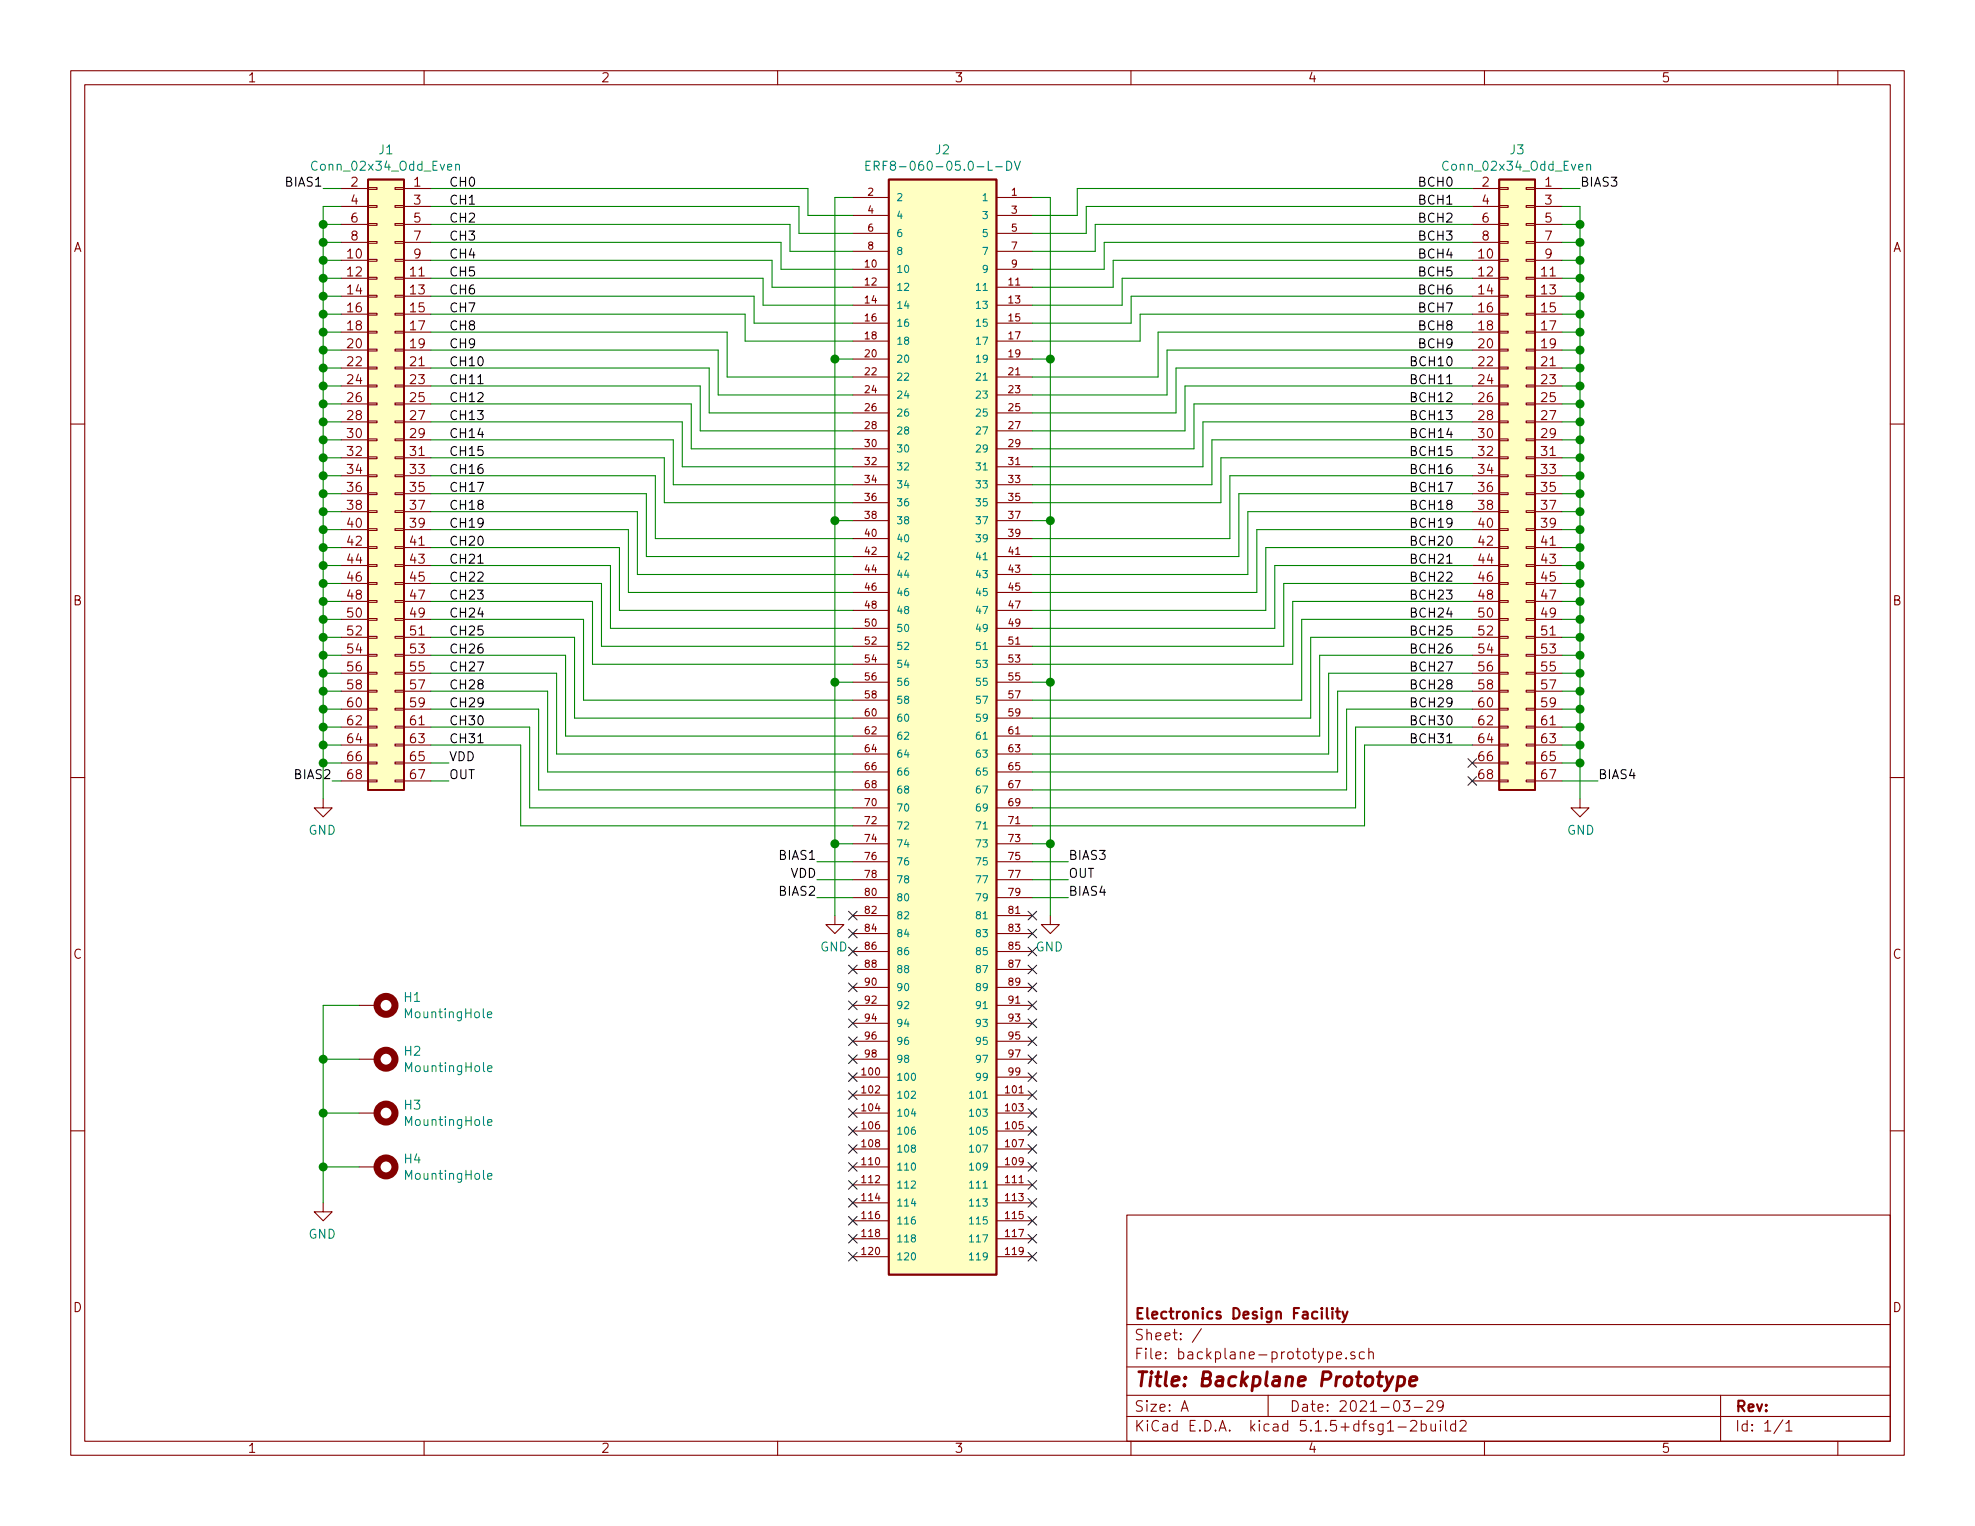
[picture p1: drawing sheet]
EESchema Schematic File Version 4
EELAYER 30 0
EELAYER END
$Descr A 11000 8500
encoding utf-8
Sheet 1 1
Title "Backplane Prototype"
Date "2021-03-29"
Rev ""
Comp "Electronics Design Facility"
Comment1 ""
Comment2 ""
Comment3 ""
Comment4 ""
$EndDescr
Wire Wire Line
	1900 1150 1800 1150
Wire Wire Line
	1800 1150 1800 1250
Wire Wire Line
	1900 1450 1800 1450
Wire Wire Line
	1900 1550 1800 1550
Wire Wire Line
	1900 1650 1800 1650
Wire Wire Line
	1900 1750 1800 1750
Wire Wire Line
	1900 1850 1800 1850
Wire Wire Line
	1900 1950 1800 1950
Wire Wire Line
	1900 2050 1800 2050
Wire Wire Line
	1900 2150 1800 2150
Wire Wire Line
	1900 2250 1800 2250
Wire Wire Line
	1900 2350 1800 2350
Wire Wire Line
	1900 2450 1800 2450
Wire Wire Line
	1900 2550 1800 2550
Wire Wire Line
	1900 2650 1800 2650
Wire Wire Line
	1900 2750 1800 2750
Wire Wire Line
	1900 1250 1800 1250
Wire Wire Line
	1900 1350 1800 1350
Wire Wire Line
	1900 3050 1800 3050
Wire Wire Line
	1900 3150 1800 3150
Wire Wire Line
	1900 3250 1800 3250
Wire Wire Line
	1900 3350 1800 3350
Wire Wire Line
	1900 3450 1800 3450
Wire Wire Line
	1900 3550 1800 3550
Wire Wire Line
	1900 3650 1800 3650
Wire Wire Line
	1900 3750 1800 3750
Wire Wire Line
	1900 3850 1800 3850
Wire Wire Line
	1900 3950 1800 3950
Wire Wire Line
	1900 4050 1800 4050
Wire Wire Line
	1900 4150 1800 4150
Wire Wire Line
	1900 4250 1800 4250
Wire Wire Line
	1900 2850 1800 2850
Wire Wire Line
	1900 2950 1800 2950
Connection ~ 1800 1250
Wire Wire Line
	1800 1250 1800 1350
Connection ~ 1800 1350
Wire Wire Line
	1800 1350 1800 1450
Connection ~ 1800 1450
Wire Wire Line
	1800 1450 1800 1550
Connection ~ 1800 1550
Wire Wire Line
	1800 1550 1800 1650
Connection ~ 1800 1650
Wire Wire Line
	1800 1650 1800 1750
Connection ~ 1800 1750
Wire Wire Line
	1800 1750 1800 1850
Connection ~ 1800 1850
Wire Wire Line
	1800 1850 1800 1950
Connection ~ 1800 1950
Wire Wire Line
	1800 1950 1800 2050
Connection ~ 1800 2050
Wire Wire Line
	1800 2050 1800 2150
Connection ~ 1800 2150
Wire Wire Line
	1800 2150 1800 2250
Connection ~ 1800 2250
Wire Wire Line
	1800 2250 1800 2350
Connection ~ 1800 2350
Wire Wire Line
	1800 2350 1800 2450
Connection ~ 1800 2450
Wire Wire Line
	1800 2450 1800 2550
Connection ~ 1800 2550
Wire Wire Line
	1800 2550 1800 2650
Connection ~ 1800 2650
Wire Wire Line
	1800 2650 1800 2750
Connection ~ 1800 2750
Wire Wire Line
	1800 2750 1800 2850
Connection ~ 1800 2850
Wire Wire Line
	1800 2850 1800 2950
Connection ~ 1800 2950
Wire Wire Line
	1800 2950 1800 3050
Connection ~ 1800 3050
Wire Wire Line
	1800 3050 1800 3150
Connection ~ 1800 3150
Wire Wire Line
	1800 3150 1800 3250
Connection ~ 1800 3250
Wire Wire Line
	1800 3250 1800 3350
Connection ~ 1800 3350
Wire Wire Line
	1800 3350 1800 3450
Connection ~ 1800 3450
Wire Wire Line
	1800 3450 1800 3550
Connection ~ 1800 3550
Wire Wire Line
	1800 3550 1800 3650
Connection ~ 1800 3650
Wire Wire Line
	1800 3650 1800 3750
Connection ~ 1800 3750
Wire Wire Line
	1800 3750 1800 3850
Connection ~ 1800 3850
Wire Wire Line
	1800 3850 1800 3950
Connection ~ 1800 3950
Wire Wire Line
	1800 3950 1800 4050
Connection ~ 1800 4050
Wire Wire Line
	1800 4050 1800 4150
Connection ~ 1800 4150
Wire Wire Line
	1800 4150 1800 4250
Connection ~ 1800 4250
Wire Wire Line
	1800 4250 1800 4450
$Comp
L backplane-prototype-rescue:GND-power #PWR01
U 1 1
P 1800 4450
F 0 "#PWR01" H 1800 4200 50  0001 C CNN
F 1 "GND" H 1805 4277 50  0000 C CNN
F 2 "" H 1800 4450 50  0001 C CNN
F 3 "" H 1800 4450 50  0001 C CNN
	1    1800 4450
	-1   0    0    -1  
$EndComp
Wire Wire Line
	1900 1050 1800 1050
Wire Wire Line
	1900 4350 1850 4350
Text Label 1800 1050 2    50   ~ 0
BIAS1
Text Label 1850 4350 2    50   ~ 0
BIAS2
Text Label 2500 1050 0    50   ~ 0
CH0
Text Label 2500 1150 0    50   ~ 0
CH1
Text Label 2500 1250 0    50   ~ 0
CH2
Text Label 2500 1350 0    50   ~ 0
CH3
Text Label 2500 1450 0    50   ~ 0
CH4
Text Label 2500 1550 0    50   ~ 0
CH5
Text Label 2500 1650 0    50   ~ 0
CH6
Text Label 2500 1750 0    50   ~ 0
CH7
Text Label 2500 1850 0    50   ~ 0
CH8
Text Label 2500 1950 0    50   ~ 0
CH9
Text Label 2500 2050 0    50   ~ 0
CH10
Text Label 2500 2150 0    50   ~ 0
CH11
Text Label 2500 2250 0    50   ~ 0
CH12
Text Label 2500 2350 0    50   ~ 0
CH13
Text Label 2500 2450 0    50   ~ 0
CH14
Text Label 2500 2550 0    50   ~ 0
CH15
Text Label 2500 2650 0    50   ~ 0
CH16
Text Label 2500 2750 0    50   ~ 0
CH17
Text Label 2500 2850 0    50   ~ 0
CH18
Text Label 2500 2950 0    50   ~ 0
CH19
Text Label 2500 3050 0    50   ~ 0
CH20
Text Label 2500 3150 0    50   ~ 0
CH21
Text Label 2500 3250 0    50   ~ 0
CH22
Text Label 2500 3350 0    50   ~ 0
CH23
Text Label 2500 3450 0    50   ~ 0
CH24
Text Label 2500 3550 0    50   ~ 0
CH25
Text Label 2500 3650 0    50   ~ 0
CH26
Text Label 2500 3750 0    50   ~ 0
CH27
Text Label 2500 3850 0    50   ~ 0
CH28
Text Label 2500 3950 0    50   ~ 0
CH29
Text Label 2500 4050 0    50   ~ 0
CH30
Text Label 2500 4150 0    50   ~ 0
CH31
Text Label 2500 4250 0    50   ~ 0
VDD
Text Label 2500 4350 0    50   ~ 0
OUT
Text Label 8100 4150 2    50   ~ 0
BCH31
Text Label 8100 4050 2    50   ~ 0
BCH30
Text Label 8100 3950 2    50   ~ 0
BCH29
Text Label 8100 3850 2    50   ~ 0
BCH28
Text Label 8100 3750 2    50   ~ 0
BCH27
Text Label 8100 3650 2    50   ~ 0
BCH26
Text Label 8100 3550 2    50   ~ 0
BCH25
Text Label 8100 3450 2    50   ~ 0
BCH24
Text Label 8100 3350 2    50   ~ 0
BCH23
Text Label 8100 3250 2    50   ~ 0
BCH22
Text Label 8100 3150 2    50   ~ 0
BCH21
Text Label 8100 3050 2    50   ~ 0
BCH20
Text Label 8100 2950 2    50   ~ 0
BCH19
Text Label 8100 2850 2    50   ~ 0
BCH18
Text Label 8100 2750 2    50   ~ 0
BCH17
Text Label 8100 2650 2    50   ~ 0
BCH16
Text Label 8100 2550 2    50   ~ 0
BCH15
Text Label 8100 2450 2    50   ~ 0
BCH14
Text Label 8100 2350 2    50   ~ 0
BCH13
Text Label 8100 2250 2    50   ~ 0
BCH12
Text Label 8100 2150 2    50   ~ 0
BCH11
Text Label 8100 2050 2    50   ~ 0
BCH10
Text Label 8100 1950 2    50   ~ 0
BCH9
Text Label 8100 1850 2    50   ~ 0
BCH8
Text Label 8100 1750 2    50   ~ 0
BCH7
Text Label 8100 1650 2    50   ~ 0
BCH6
Text Label 8100 1550 2    50   ~ 0
BCH5
Text Label 8100 1450 2    50   ~ 0
BCH4
Text Label 8100 1350 2    50   ~ 0
BCH3
Text Label 8100 1250 2    50   ~ 0
BCH2
Text Label 8100 1150 2    50   ~ 0
BCH1
Text Label 8100 1050 2    50   ~ 0
BCH0
Wire Wire Line
	2500 4350 2400 4350
Wire Wire Line
	2500 4250 2400 4250
Wire Wire Line
	4500 1050 4500 1200
Wire Wire Line
	4500 1200 4750 1200
Wire Wire Line
	4450 1150 4450 1300
Wire Wire Line
	4450 1300 4750 1300
Wire Wire Line
	4400 1250 4400 1400
Wire Wire Line
	4400 1400 4750 1400
Wire Wire Line
	4350 1350 4350 1500
Wire Wire Line
	4350 1500 4750 1500
Wire Wire Line
	4300 1450 4300 1600
Wire Wire Line
	4300 1600 4750 1600
Wire Wire Line
	4250 1550 4250 1700
Wire Wire Line
	4250 1700 4750 1700
Wire Wire Line
	4200 1650 4200 1800
Wire Wire Line
	4200 1800 4750 1800
Wire Wire Line
	4150 1750 4150 1900
Wire Wire Line
	4150 1900 4750 1900
Wire Wire Line
	4750 1100 4650 1100
Wire Wire Line
	4750 2000 4650 2000
Wire Wire Line
	4050 1850 4050 2100
Wire Wire Line
	4000 1950 4000 2200
Wire Wire Line
	4000 2200 4750 2200
Wire Wire Line
	3950 2300 4750 2300
Wire Wire Line
	3900 2150 3900 2400
Wire Wire Line
	3900 2400 4750 2400
Wire Wire Line
	3850 2250 3850 2500
Wire Wire Line
	3850 2500 4750 2500
Wire Wire Line
	3800 2350 3800 2600
Wire Wire Line
	3800 2600 4750 2600
Wire Wire Line
	3700 2550 3700 2800
Wire Wire Line
	4750 2900 4650 2900
Wire Wire Line
	3650 2650 3650 3000
Wire Wire Line
	3600 2750 3600 3100
Wire Wire Line
	3550 2850 3550 3200
Wire Wire Line
	3500 2950 3500 3300
Wire Wire Line
	3450 3050 3450 3400
Wire Wire Line
	3400 3150 3400 3500
Wire Wire Line
	3350 3250 3350 3600
Wire Wire Line
	3300 3350 3300 3700
Wire Wire Line
	4750 3800 4650 3800
Wire Wire Line
	3250 3450 3250 3900
Wire Wire Line
	3200 3550 3200 4000
Wire Wire Line
	3150 3650 3150 4100
Wire Wire Line
	3100 3750 3100 4200
Wire Wire Line
	3050 3850 3050 4300
Wire Wire Line
	2400 3850 3050 3850
Wire Wire Line
	2400 3950 3000 3950
Wire Wire Line
	3000 3950 3000 4400
Wire Wire Line
	2950 4050 2950 4500
Wire Wire Line
	2400 4050 2950 4050
Wire Wire Line
	2900 4150 2900 4600
Wire Wire Line
	2400 4150 2900 4150
Wire Wire Line
	4750 4700 4650 4700
Wire Wire Line
	2400 3750 3100 3750
Wire Wire Line
	2400 3650 3150 3650
Wire Wire Line
	2400 3550 3200 3550
Wire Wire Line
	2400 3450 3250 3450
Wire Wire Line
	2400 3350 3300 3350
Wire Wire Line
	2400 3250 3350 3250
Wire Wire Line
	2400 3150 3400 3150
Wire Wire Line
	2400 3050 3450 3050
Wire Wire Line
	2400 2950 3500 2950
Wire Wire Line
	2400 2850 3550 2850
Wire Wire Line
	2400 2750 3600 2750
Wire Wire Line
	2400 2650 3650 2650
Wire Wire Line
	2400 2550 3700 2550
Wire Wire Line
	2400 2450 3750 2450
Wire Wire Line
	2400 2350 3800 2350
Wire Wire Line
	2400 2250 3850 2250
Wire Wire Line
	2400 2150 3900 2150
Wire Wire Line
	2400 2050 3950 2050
Wire Wire Line
	2400 1950 4000 1950
Wire Wire Line
	2400 1850 4050 1850
Wire Wire Line
	2400 1750 4150 1750
Wire Wire Line
	2400 1650 4200 1650
Wire Wire Line
	2400 1550 4250 1550
Wire Wire Line
	2400 1450 4300 1450
Wire Wire Line
	2400 1350 4350 1350
Wire Wire Line
	2400 1250 4400 1250
Wire Wire Line
	2400 1150 4450 1150
Wire Wire Line
	2400 1050 4500 1050
Wire Wire Line
	6000 1050 6000 1200
Wire Wire Line
	6000 1200 5750 1200
Wire Wire Line
	6050 1150 6050 1300
Wire Wire Line
	6050 1300 5750 1300
Wire Wire Line
	6100 1250 6100 1400
Wire Wire Line
	6100 1400 5750 1400
Wire Wire Line
	6150 1350 6150 1500
Wire Wire Line
	6150 1500 5750 1500
Wire Wire Line
	6200 1450 6200 1600
Wire Wire Line
	6200 1600 5750 1600
Wire Wire Line
	6250 1550 6250 1700
Wire Wire Line
	6250 1700 5750 1700
Wire Wire Line
	6300 1650 6300 1800
Wire Wire Line
	6300 1800 5750 1800
Wire Wire Line
	6350 1750 6350 1900
Wire Wire Line
	6350 1900 5750 1900
Wire Wire Line
	5750 1100 5850 1100
Wire Wire Line
	5750 2000 5850 2000
Wire Wire Line
	6450 1850 6450 2100
Wire Wire Line
	6450 2100 5750 2100
Wire Wire Line
	6500 1950 6500 2200
Wire Wire Line
	6500 2200 5750 2200
Wire Wire Line
	6550 2050 6550 2300
Wire Wire Line
	6550 2300 5750 2300
Wire Wire Line
	6600 2150 6600 2400
Wire Wire Line
	6600 2400 5750 2400
Wire Wire Line
	6650 2250 6650 2500
Wire Wire Line
	6650 2500 5750 2500
Wire Wire Line
	6700 2350 6700 2600
Wire Wire Line
	6700 2600 5750 2600
Wire Wire Line
	6750 2700 5750 2700
Wire Wire Line
	6750 2450 6750 2700
Wire Wire Line
	6800 2550 6800 2800
Wire Wire Line
	6800 2800 5750 2800
Wire Wire Line
	5750 2900 5850 2900
Wire Wire Line
	6850 2650 6850 3000
Wire Wire Line
	6850 3000 5750 3000
Wire Wire Line
	6900 2750 6900 3100
Wire Wire Line
	6900 3100 5750 3100
Wire Wire Line
	6950 3200 5750 3200
Wire Wire Line
	6950 2850 6950 3200
Wire Wire Line
	7000 2950 7000 3300
Wire Wire Line
	7000 3300 5750 3300
Wire Wire Line
	7050 3050 7050 3400
Wire Wire Line
	7050 3400 5750 3400
Wire Wire Line
	7100 3150 7100 3500
Wire Wire Line
	7100 3500 5750 3500
Wire Wire Line
	7150 3250 7150 3600
Wire Wire Line
	7150 3600 5750 3600
Wire Wire Line
	7200 3350 7200 3700
Wire Wire Line
	7200 3700 5750 3700
Wire Wire Line
	5750 3800 5850 3800
Wire Wire Line
	7250 3900 5750 3900
Wire Wire Line
	7250 3450 7250 3900
Wire Wire Line
	7300 3550 7300 4000
Wire Wire Line
	7300 4000 5750 4000
Wire Wire Line
	7350 3650 7350 4100
Wire Wire Line
	7350 4100 5750 4100
Wire Wire Line
	7400 3750 7400 4200
Wire Wire Line
	7400 4200 5750 4200
Wire Wire Line
	7450 3850 7450 4300
Wire Wire Line
	7450 4300 5750 4300
Wire Wire Line
	7500 4400 5750 4400
Wire Wire Line
	7500 3950 7500 4400
Wire Wire Line
	7550 4050 7550 4500
Wire Wire Line
	7550 4500 5750 4500
Wire Wire Line
	7600 4150 7600 4600
Wire Wire Line
	7600 4600 5750 4600
Wire Wire Line
	5750 4700 5850 4700
Wire Wire Line
	8700 1150 8800 1150
Wire Wire Line
	8800 1150 8800 1250
Wire Wire Line
	8700 1450 8800 1450
Wire Wire Line
	8700 1550 8800 1550
Wire Wire Line
	8700 1650 8800 1650
Wire Wire Line
	8700 1750 8800 1750
Wire Wire Line
	8700 1850 8800 1850
Wire Wire Line
	8700 1950 8800 1950
Wire Wire Line
	8700 2050 8800 2050
Wire Wire Line
	8700 2150 8800 2150
Wire Wire Line
	8700 2250 8800 2250
Wire Wire Line
	8700 2350 8800 2350
Wire Wire Line
	8700 2450 8800 2450
Wire Wire Line
	8700 2550 8800 2550
Wire Wire Line
	8700 2650 8800 2650
Wire Wire Line
	8700 2750 8800 2750
Wire Wire Line
	8700 1250 8800 1250
Wire Wire Line
	8700 1350 8800 1350
Wire Wire Line
	8700 3050 8800 3050
Wire Wire Line
	8700 3150 8800 3150
Wire Wire Line
	8700 3250 8800 3250
Wire Wire Line
	8700 3350 8800 3350
Wire Wire Line
	8700 3450 8800 3450
Wire Wire Line
	8700 3550 8800 3550
Wire Wire Line
	8700 3650 8800 3650
Wire Wire Line
	8700 3750 8800 3750
Wire Wire Line
	8700 3850 8800 3850
Wire Wire Line
	8700 3950 8800 3950
Wire Wire Line
	8700 4050 8800 4050
Wire Wire Line
	8700 4150 8800 4150
Wire Wire Line
	8700 4250 8800 4250
Wire Wire Line
	8700 2850 8800 2850
Wire Wire Line
	8700 2950 8800 2950
Connection ~ 8800 1250
Wire Wire Line
	8800 1250 8800 1350
Connection ~ 8800 1350
Wire Wire Line
	8800 1350 8800 1450
Connection ~ 8800 1450
Wire Wire Line
	8800 1450 8800 1550
Connection ~ 8800 1550
Wire Wire Line
	8800 1550 8800 1650
Connection ~ 8800 1650
Wire Wire Line
	8800 1650 8800 1750
Connection ~ 8800 1750
Wire Wire Line
	8800 1750 8800 1850
Connection ~ 8800 1850
Wire Wire Line
	8800 1850 8800 1950
Connection ~ 8800 1950
Wire Wire Line
	8800 1950 8800 2050
Connection ~ 8800 2050
Wire Wire Line
	8800 2050 8800 2150
Connection ~ 8800 2150
Wire Wire Line
	8800 2150 8800 2250
Connection ~ 8800 2250
Wire Wire Line
	8800 2250 8800 2350
Connection ~ 8800 2350
Wire Wire Line
	8800 2350 8800 2450
Connection ~ 8800 2450
Wire Wire Line
	8800 2450 8800 2550
Connection ~ 8800 2550
Wire Wire Line
	8800 2550 8800 2650
Connection ~ 8800 2650
Wire Wire Line
	8800 2650 8800 2750
Connection ~ 8800 2750
Wire Wire Line
	8800 2750 8800 2850
Connection ~ 8800 2850
Wire Wire Line
	8800 2850 8800 2950
Connection ~ 8800 2950
Wire Wire Line
	8800 2950 8800 3050
Connection ~ 8800 3050
Wire Wire Line
	8800 3050 8800 3150
Connection ~ 8800 3150
Wire Wire Line
	8800 3150 8800 3250
Connection ~ 8800 3250
Wire Wire Line
	8800 3250 8800 3350
Connection ~ 8800 3350
Wire Wire Line
	8800 3350 8800 3450
Connection ~ 8800 3450
Wire Wire Line
	8800 3450 8800 3550
Connection ~ 8800 3550
Wire Wire Line
	8800 3550 8800 3650
Connection ~ 8800 3650
Wire Wire Line
	8800 3650 8800 3750
Connection ~ 8800 3750
Wire Wire Line
	8800 3750 8800 3850
Connection ~ 8800 3850
Wire Wire Line
	8800 3850 8800 3950
Connection ~ 8800 3950
Wire Wire Line
	8800 3950 8800 4050
Connection ~ 8800 4050
Wire Wire Line
	8800 4050 8800 4150
Connection ~ 8800 4150
Wire Wire Line
	8800 4150 8800 4250
Connection ~ 8800 4250
$Comp
L backplane-prototype-rescue:GND-power #PWR06
U 1 1
P 8800 4450
F 0 "#PWR06" H 8800 4200 50  0001 C CNN
F 1 "GND" H 8805 4277 50  0000 C CNN
F 2 "" H 8800 4450 50  0001 C CNN
F 3 "" H 8800 4450 50  0001 C CNN
	1    8800 4450
	1    0    0    -1  
$EndComp
Text Label 8800 1050 0    50   ~ 0
BIAS3
Wire Wire Line
	7450 3850 8200 3850
Wire Wire Line
	7500 3950 8200 3950
Wire Wire Line
	7550 4050 8200 4050
Wire Wire Line
	7600 4150 8200 4150
Wire Wire Line
	7400 3750 8200 3750
Wire Wire Line
	7350 3650 8200 3650
Wire Wire Line
	7300 3550 8200 3550
Wire Wire Line
	7250 3450 8200 3450
Wire Wire Line
	7200 3350 8200 3350
Wire Wire Line
	7150 3250 8200 3250
Wire Wire Line
	7100 3150 8200 3150
Wire Wire Line
	7050 3050 8200 3050
Wire Wire Line
	7000 2950 8200 2950
Wire Wire Line
	6950 2850 8200 2850
Wire Wire Line
	6900 2750 8200 2750
Wire Wire Line
	6850 2650 8200 2650
Wire Wire Line
	6800 2550 8200 2550
Wire Wire Line
	6750 2450 8200 2450
Wire Wire Line
	6650 2250 8200 2250
Wire Wire Line
	6600 2150 8200 2150
Wire Wire Line
	6500 1950 8200 1950
Wire Wire Line
	6450 1850 8200 1850
Wire Wire Line
	6350 1750 8200 1750
Wire Wire Line
	6300 1650 8200 1650
Wire Wire Line
	6250 1550 8200 1550
Wire Wire Line
	6200 1450 8200 1450
Wire Wire Line
	6150 1350 8200 1350
Wire Wire Line
	6100 1250 8200 1250
Wire Wire Line
	6050 1150 8200 1150
Wire Wire Line
	6000 1050 8200 1050
Wire Wire Line
	6550 2050 8200 2050
Wire Wire Line
	6700 2350 8200 2350
Wire Wire Line
	4750 4800 4550 4800
Wire Wire Line
	4750 4900 4550 4900
Wire Wire Line
	4750 5000 4550 5000
Wire Wire Line
	5750 4800 5950 4800
Wire Wire Line
	5750 4900 5950 4900
Wire Wire Line
	5750 5000 5950 5000
Text Label 4550 4800 2    50   ~ 0
BIAS1
Text Label 4550 4900 2    50   ~ 0
VDD
Text Label 4550 5000 2    50   ~ 0
BIAS2
Text Label 5950 4800 0    50   ~ 0
BIAS3
Text Label 5950 4900 0    50   ~ 0
OUT
Text Label 5950 5000 0    50   ~ 0
BIAS4
Wire Wire Line
	4650 1100 4650 2000
Connection ~ 4650 2000
Connection ~ 4650 2900
Wire Wire Line
	4650 2900 4650 3800
Connection ~ 4650 3800
Wire Wire Line
	4650 3800 4650 4700
Wire Wire Line
	5850 1100 5850 2000
Connection ~ 5850 2000
Wire Wire Line
	5850 2000 5850 2900
Connection ~ 5850 2900
Wire Wire Line
	5850 2900 5850 3800
Connection ~ 5850 3800
Wire Wire Line
	5850 3800 5850 4700
Wire Wire Line
	4650 2000 4650 2900
Wire Wire Line
	3950 2050 3950 2300
Wire Wire Line
	4050 2100 4750 2100
$Comp
L backplane-prototype-rescue:ERF8-060-XX.X-X-DV-ERF8-060-05.0-L-DV J2
U 1 1
P 5750 1100
F 0 "J2" H 6250 1367 50  0000 C CNN
F 1 "ERF8-060-05.0-L-DV" H 6250 1276 50  0000 C CNN
F 2 "Backplane-prototype:ERF8-060-05.0-L-DV" H 5750 1100 50  0001 L BNN
F 3 "https://suddendocs.samtec.com/productspecs/erm8-erf8.pdf" H 5750 1100 50  0001 L BNN
F 4 "ERF8-060-05.0-L-DV-L-K-TR" H 5750 1100 50  0001 C CNN "MFN"
F 5 "Mouser Electronics" H 5750 1100 50  0001 C CNN "Supplier"
F 6 "200-ERF806005.0LDVLK" H 5750 1100 50  0001 C CNN "Supplier P/N"
F 7 "$9.61" H 5750 1100 50  0001 C CNN "Item Cost"
	1    5750 1100
	-1   0    0    -1  
$EndComp
Wire Wire Line
	3750 2700 4750 2700
Wire Wire Line
	3750 2450 3750 2700
Wire Wire Line
	3700 2800 4750 2800
Wire Wire Line
	3650 3000 4750 3000
Wire Wire Line
	3600 3100 4750 3100
Wire Wire Line
	3550 3200 4750 3200
Wire Wire Line
	3500 3300 4750 3300
Wire Wire Line
	3450 3400 4750 3400
Wire Wire Line
	3400 3500 4750 3500
Wire Wire Line
	3350 3600 4750 3600
Wire Wire Line
	3300 3700 4750 3700
Wire Wire Line
	3250 3900 4750 3900
Wire Wire Line
	3200 4000 4750 4000
Wire Wire Line
	3150 4100 4750 4100
Wire Wire Line
	3100 4200 4750 4200
Wire Wire Line
	3050 4300 4750 4300
Wire Wire Line
	3000 4400 4750 4400
Wire Wire Line
	2950 4500 4750 4500
Wire Wire Line
	2900 4600 4750 4600
NoConn ~ 8200 4250
Wire Wire Line
	8700 1050 8800 1050
$Comp
L backplane-prototype-rescue:Conn_02x34_Odd_Even-Connector_Generic J3
U 1 1
P 8500 2650
F 0 "J3" H 8550 4467 50  0000 C CNN
F 1 "Conn_02x34_Odd_Even" H 8550 4376 50  0000 C CNN
F 2 "Backplane-prototype:SAMTEC_CLM-134-02-F-D" H 8500 2650 50  0001 C CNN
F 3 "http://suddendocs.samtec.com/catalog_english/clm_sm.pdf" H 8500 2650 50  0001 C CNN
F 4 "CLM-134-02-F-D" H 8500 2650 50  0001 C CNN "MFN"
F 5 "Digi-Key" H 8500 2650 50  0001 C CNN "Supplier"
F 6 "CLM-134-02-F-D-ND" H 8500 2650 50  0001 C CNN "Supplier P/N"
F 7 "$9.02" H 8500 2650 50  0001 C CNN "Item Cost"
	1    8500 2650
	-1   0    0    -1  
$EndComp
$Comp
L backplane-prototype-rescue:Conn_02x34_Odd_Even-Connector_Generic J1
U 1 1
P 2200 2650
F 0 "J1" H 2250 4467 50  0000 C CNN
F 1 "Conn_02x34_Odd_Even" H 2250 4376 50  0000 C CNN
F 2 "Backplane-prototype:SAMTEC_CLM-134-02-F-D" H 2200 2650 50  0001 C CNN
F 3 "http://suddendocs.samtec.com/catalog_english/clm_sm.pdf" H 2200 2650 50  0001 C CNN
F 4 "CLM-134-02-F-D" H 2200 2650 50  0001 C CNN "MFN"
F 5 "Digi-Key" H 2200 2650 50  0001 C CNN "Supplier"
F 6 "CLM-134-02-F-D-ND" H 2200 2650 50  0001 C CNN "Supplier P/N"
F 7 "$9.02" H 2200 2650 50  0001 C CNN "Item Cost"
	1    2200 2650
	-1   0    0    -1  
$EndComp
Wire Wire Line
	4650 4700 4650 5100
Connection ~ 4650 4700
Wire Wire Line
	5850 4700 5850 5100
Connection ~ 5850 4700
$Comp
L backplane-prototype-rescue:GND-power #PWR0101
U 1 1
P 4650 5100
F 0 "#PWR0101" H 4650 4850 50  0001 C CNN
F 1 "GND" H 4655 4927 50  0000 C CNN
F 2 "" H 4650 5100 50  0001 C CNN
F 3 "" H 4650 5100 50  0001 C CNN
	1    4650 5100
	-1   0    0    -1  
$EndComp
NoConn ~ 5750 5100
NoConn ~ 5750 5200
NoConn ~ 5750 5300
NoConn ~ 5750 5400
NoConn ~ 5750 5500
NoConn ~ 5750 5600
NoConn ~ 5750 5700
NoConn ~ 5750 5800
NoConn ~ 5750 5900
NoConn ~ 5750 6000
NoConn ~ 5750 6100
NoConn ~ 5750 6200
NoConn ~ 5750 6300
NoConn ~ 5750 6400
NoConn ~ 5750 6500
NoConn ~ 5750 6600
NoConn ~ 5750 6700
NoConn ~ 5750 6800
NoConn ~ 5750 6900
NoConn ~ 5750 7000
NoConn ~ 4750 7000
NoConn ~ 4750 6900
NoConn ~ 4750 6800
NoConn ~ 4750 6700
NoConn ~ 4750 6600
NoConn ~ 4750 6500
NoConn ~ 4750 6400
NoConn ~ 4750 6300
NoConn ~ 4750 6200
NoConn ~ 4750 6100
NoConn ~ 4750 6000
NoConn ~ 4750 5900
NoConn ~ 4750 5800
NoConn ~ 4750 5700
NoConn ~ 4750 5600
NoConn ~ 4750 5500
NoConn ~ 4750 5400
NoConn ~ 4750 5300
NoConn ~ 4750 5200
NoConn ~ 4750 5100
$Comp
L backplane-prototype-rescue:GND-power #PWR0102
U 1 1
P 5850 5100
F 0 "#PWR0102" H 5850 4850 50  0001 C CNN
F 1 "GND" H 5855 4927 50  0000 C CNN
F 2 "" H 5850 5100 50  0001 C CNN
F 3 "" H 5850 5100 50  0001 C CNN
	1    5850 5100
	-1   0    0    -1  
$EndComp
$Comp
L backplane-prototype-rescue:MountingHole H1
U 1 1
P 2150 5600
F 0 "H1" H 2244 5646 50  0000 L CNN
F 1 "MountingHole" H 2244 5555 50  0000 L CNN
F 2 "MountingHole:MountingHole_4.3mm_M4_Pad" H 2150 5700 50  0001 C CNN
F 3 "" H 2150 5700 50  0001 C CNN
	1    2150 5600
	1    0    0    -1  
$EndComp
$Comp
L backplane-prototype-rescue:MountingHole H2
U 1 1
P 2150 5900
F 0 "H2" H 2245 5946 50  0000 L CNN
F 1 "MountingHole" H 2245 5855 50  0000 L CNN
F 2 "MountingHole:MountingHole_4.3mm_M4_Pad" H 2150 6000 50  0001 C CNN
F 3 "" H 2150 6000 50  0001 C CNN
	1    2150 5900
	1    0    0    -1  
$EndComp
$Comp
L backplane-prototype-rescue:MountingHole H3
U 1 1
P 2150 6200
F 0 "H3" H 2245 6246 50  0000 L CNN
F 1 "MountingHole" H 2245 6155 50  0000 L CNN
F 2 "MountingHole:MountingHole_4.3mm_M4_Pad" H 2150 6300 50  0001 C CNN
F 3 "" H 2150 6300 50  0001 C CNN
	1    2150 6200
	1    0    0    -1  
$EndComp
$Comp
L backplane-prototype-rescue:MountingHole H4
U 1 1
P 2150 6500
F 0 "H4" H 2245 6546 50  0000 L CNN
F 1 "MountingHole" H 2245 6455 50  0000 L CNN
F 2 "MountingHole:MountingHole_4.3mm_M4_Pad" H 2150 6600 50  0001 C CNN
F 3 "" H 2150 6600 50  0001 C CNN
	1    2150 6500
	1    0    0    -1  
$EndComp
Wire Wire Line
	2000 5600 1800 5600
Wire Wire Line
	1800 5600 1800 5900
Wire Wire Line
	2000 5900 1800 5900
Connection ~ 1800 5900
Wire Wire Line
	1800 5900 1800 6200
Wire Wire Line
	2000 6200 1800 6200
Connection ~ 1800 6200
Wire Wire Line
	1800 6200 1800 6500
Wire Wire Line
	2000 6500 1800 6500
Connection ~ 1800 6500
Wire Wire Line
	1800 6500 1800 6700
$Comp
L backplane-prototype-rescue:GND-power #PWR02
U 1 1
P 1800 6700
F 0 "#PWR02" H 1800 6450 50  0001 C CNN
F 1 "GND" H 1805 6527 50  0000 C CNN
F 2 "" H 1800 6700 50  0001 C CNN
F 3 "" H 1800 6700 50  0001 C CNN
	1    1800 6700
	-1   0    0    -1  
$EndComp
Wire Wire Line
	8800 4250 8800 4450
Wire Wire Line
	8900 4350 8700 4350
Text Label 8900 4350 0    50   ~ 0
BIAS4
NoConn ~ 8200 4350
$EndSCHEMATC
